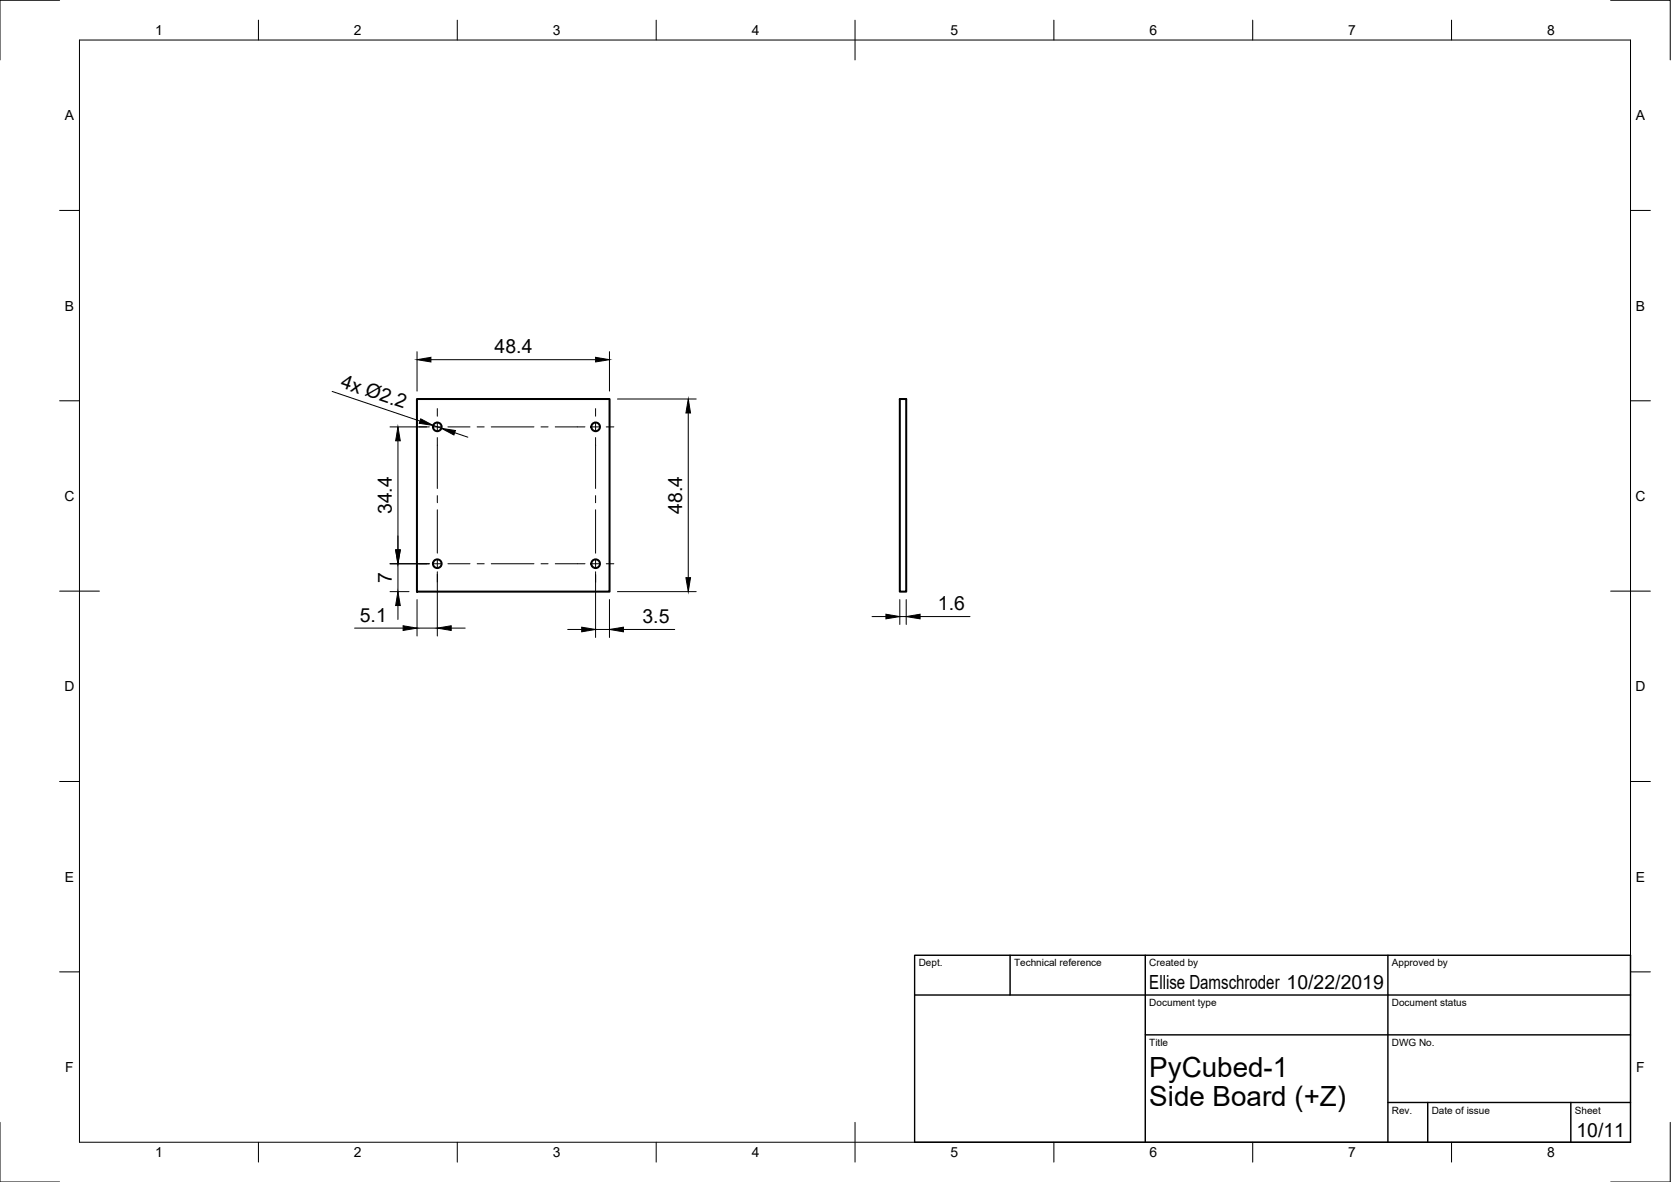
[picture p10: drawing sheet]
<svg xmlns="http://www.w3.org/2000/svg" width="420mm" height="297mm" viewBox="0 0 420 297" stroke-linecap="round" stroke-linejoin="round" font-family="sans-serif">
<!-- layer: Visible -->
<g fill="none" stroke="#000" stroke-width=".51">
<path d="M104.8 100.3h48.5v48.4h-48.5zM226.3 100.3h1.6v48.4h-1.6z"/>
<circle cx="110" cy="107.3" r="1.09"/>
<circle cx="149.8" cy="107.3" r="1.09"/>
<circle cx="110" cy="141.7" r="1.09"/>
<circle cx="149.8" cy="141.7" r="1.09"/>
</g>
<!-- layer: Border -->
<g fill="none" stroke="#000" stroke-width=".25">
<path d="M15 .1h-15v15M20 10.1h390v276.9h-390zM65 5.1v5M115 5.1v5M165 5.1v5M215 5.1v10M265 5.1v5M315 5.1v5M365 5.1v5M405 .1h15v15M15 52.9h5M410 52.9h5"/>
<path d="M15 100.7h5M410 100.7h5M15 148.6h10M405 148.6h10M15 196.4h5M410 196.4h5M15 244.2h5M410 244.2h5M0 282.1v14.9h15M65 287v5M115 287v5M165 287v5"/>
<path d="M215 282.1v9.9M265 287v5M315 287v5M365 287v5M420 282.1v14.9h-15"/>
</g>
<!-- layer: TitleBlock -->
<path d="M230 240.1h180v46.9h-180zM230 250h180M254 240.1v9.9M288 240.1v46.9M349 240.1v46.9M288 260.1h122M349 277.1h61M359 277.1v9.9M395 277.1v9.9" fill="none" stroke="#000" stroke-width=".36"/>
<!-- layer: Dimensions -->
<g fill="none" stroke="#000" stroke-width=".25">
<path d="M83.5 98.4l22.1 7.4M104.9 88.4v9.9M108.4 90.4h41.4M153.2 88.4v9.9M98.1 107.3h9.8M100.1 110.8v27.4M108.9 106.9l2.1 .7M114.3 108.7l3.3 1.2M155.3 100.3h19.7M173.1 103.8v41.4M89.2 157.8h12.2M98.1 148.7h4.7"/>
<path d="M98.1 141.7h9.8M100.1 141.7v7M100.1 152.2v3.5M104.9 150.7v9.1M104.9 157.8h5.1M110 143.7v16.1M113.5 157.8h3.5M142.7 158.2h3.6M149.8 143.7v16.5M149.8 158.2h3.4M153.2 150.7v9.5M155.3 148.7h19.7"/>
<path d="M156.8 158.2h12.9M219.3 154.9h3.5M226.3 150.7v6.2M226.3 154.9h1.6M227.9 150.7v6.2M231.4 154.9h12.5"/>
</g>
<g fill="#000" stroke="#000" stroke-width=".25">
<path d="M104.9 90.4l3.5-.6v1.2zM149.8 89.8l3.4 .6-3.4 .6zM100.1 107.3l.5 3.5h-1.1zM105.8 105.2l3.1 1.7-3.5-.5zM111 107.6l3.5 .6-.4 1.1zM173.1 100.3l.5 3.5h-1.1zM99.5 138.2h1.1l-.5 3.5zM100.1 148.7l.5 3.5h-1.1zM101.4 157.3l3.5 .5-3.5 .6zM110 157.8l3.5-.5v1.1zM146.3 157.6l3.5 .6-3.5 .6zM153.2 158.2l3.6-.6v1.2z"/>
<path d="M172.5 145.2h1.1l-.5 3.5zM222.8 154.4l3.5 .5-3.5 .6zM227.9 154.9l3.5-.5v1.1z"/>
</g>
<!-- layer: Center Lines -->
<g fill="none" stroke="#000" stroke-width=".25">
<path d="M105.3 107.3h2M109.1 107.3h1.7M110 102.7v1.9M110 106.4v1.8M110 110v12.8M112.6 107.3h5.6M120 107.3h1.8M123.5 107.3h10.8M136 107.3h1.8M139.6 107.3h7.5M148.9 107.3h1.7M149.8 102.7v1.9"/>
<path d="M149.8 106.4v1.8M149.8 110v12.8M152.4 107.3h1.9M110 124.6v1.7M110 128.1v10.9M149.8 124.6v1.7M149.8 128.1v10.9M105.3 141.7h2M109.1 141.7h1.7M110 140.8v1.8M110 144.4v1.9M112.6 141.7h5.6"/>
<path d="M120 141.7h1.8M123.5 141.7h10.8M136 141.7h1.8M139.6 141.7h7.5M148.9 141.7h1.7M149.8 140.8v1.8M149.8 144.4v1.9M152.4 141.7h1.9"/>
</g>
<g font-size="7">
<text x="289" y="270.6">PyCubed-1</text>
<text x="289" y="278.1">Side Board (+Z)</text>
</g>
<g font-size="4.9">
<text x="124.4" y="88.8">48.4</text>
<text x="85.4" y="97.3" transform="rotate(19 85.4 97.3)">4x Ø2.2</text>
<text x="98.5" y="129.2" transform="rotate(-90 98.5 129.2)">34.4</text>
<text x="171.5" y="129.1" transform="rotate(-90 171.5 129.1)">48.4</text>
<text x="98.6" y="146.5" transform="rotate(-90 98.6 146.5)">7</text>
<text x="235.8" y="153.4">1.6</text>
<text x="90.5" y="156.3">5.1</text>
<text x="161.5" y="156.6">3.5</text>
<text x="289" y="248.5">Ellise Damschroder 10/22/2019</text>
<text x="396.4" y="285.7">10/11</text>
</g>
<g font-size="3.5">
<text x="39" y="8.8">1</text>
<text x="89" y="8.8">2</text>
<text x="139" y="8.8">3</text>
<text x="189" y="8.8">4</text>
<text x="239" y="8.8">5</text>
<text x="289" y="8.8">6</text>
<text x="339" y="8.8">7</text>
<text x="389" y="8.8">8</text>
<text x="16.3" y="30.2">A</text>
<text x="411.3" y="30.2">A</text>
<text x="16.3" y="78">B</text>
<text x="411.3" y="78">B</text>
<text x="16.2" y="125.9">C</text>
<text x="411.2" y="125.9">C</text>
<text x="16.2" y="173.7">D</text>
<text x="411.2" y="173.7">D</text>
<text x="16.3" y="221.6">E</text>
<text x="411.3" y="221.6">E</text>
<text x="16.4" y="269.4">F</text>
<text x="411.4" y="269.4">F</text>
<text x="39" y="290.8">1</text>
<text x="89" y="290.8">2</text>
<text x="139" y="290.8">3</text>
<text x="189" y="290.8">4</text>
<text x="239" y="290.8">5</text>
<text x="289" y="290.8">6</text>
<text x="339" y="290.8">7</text>
<text x="389" y="290.8">8</text>
</g>
<g font-size="2.5">
<text x="231" y="242.9">Dept.</text>
<text x="255" y="242.9">Technical reference</text>
<text x="289" y="242.9">Created by</text>
<text x="350" y="242.9">Approved by</text>
<text x="289" y="252.8">Document type</text>
<text x="350" y="252.8">Document status</text>
<text x="289" y="262.9">Title</text>
<text x="350" y="262.9">DWG No.</text>
<text x="350" y="279.9">Rev.</text>
<text x="360" y="279.9">Date of issue</text>
<text x="396" y="279.9">Sheet</text>
</g>
</svg>
